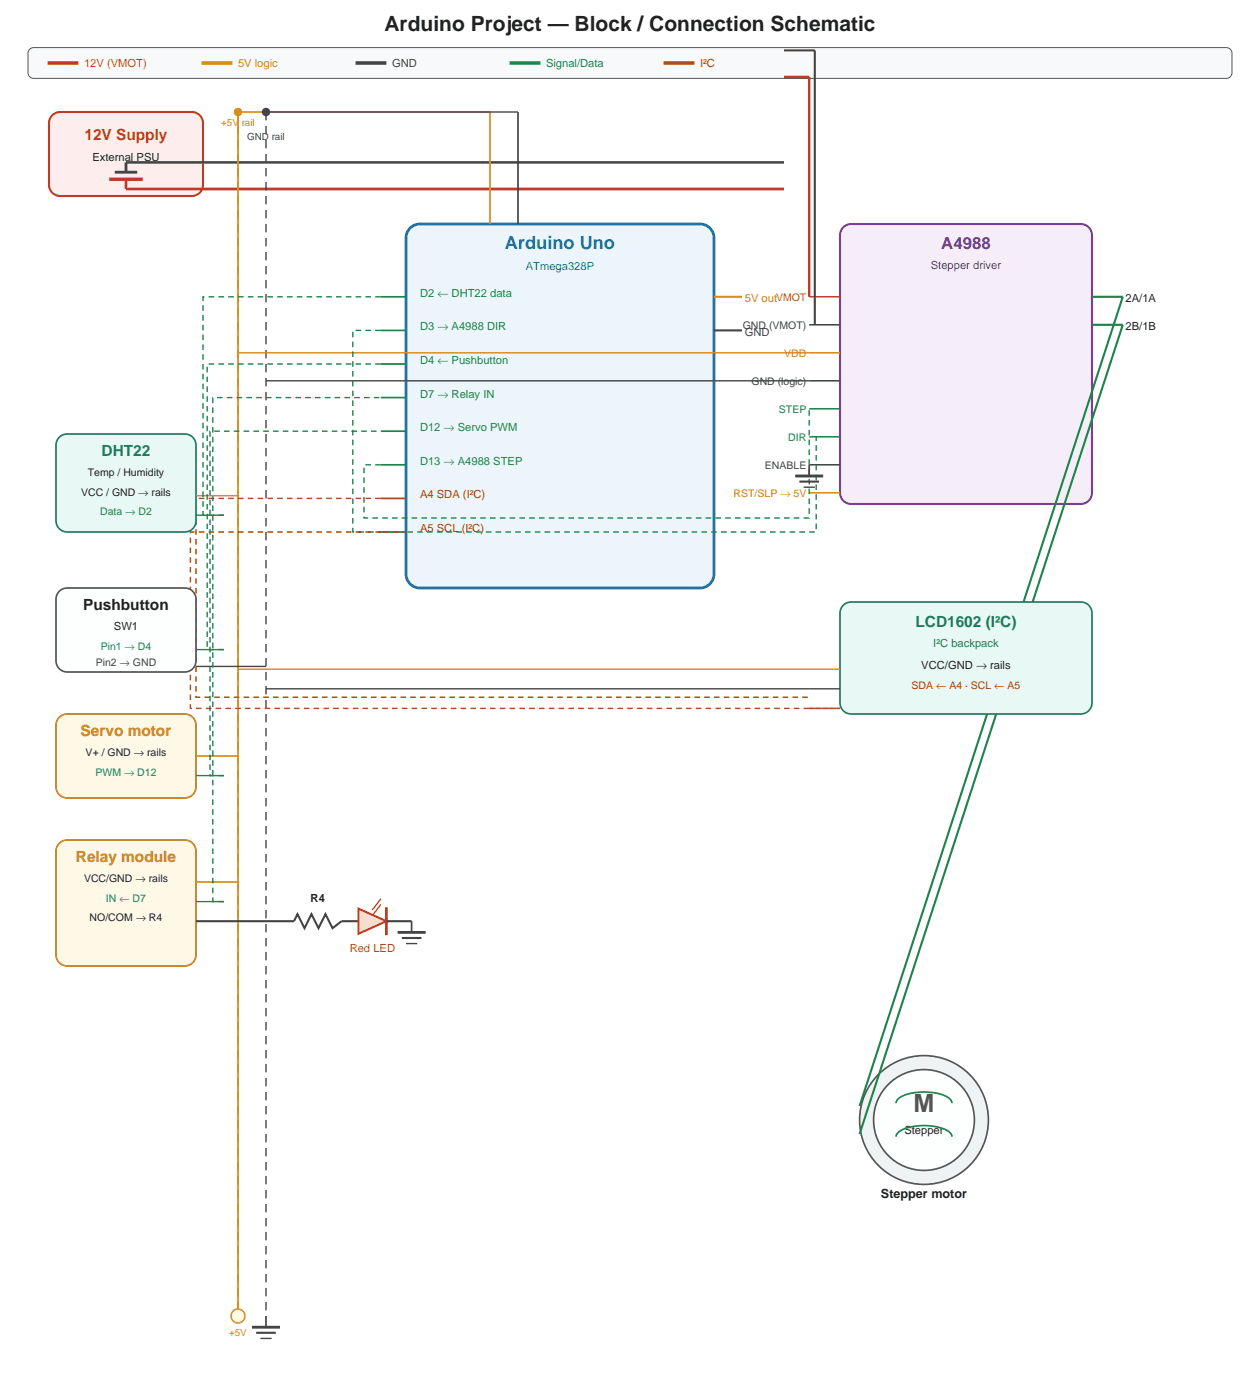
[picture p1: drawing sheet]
<svg xmlns="http://www.w3.org/2000/svg" width="317mm" height="353mm" viewBox="0 0 317 353" stroke-linecap="round" stroke-linejoin="round" font-family="sans-serif">
<path d="M7.6 12.3l.9-.3h300.5a1.41 1.41 0 0 1 1.4 1.4v4.9a1.41 1.41 0 0 1-1.4 1.5h-300.5a1.41 1.41 0 0 1-1.4-1.5v-4.9v-.4z" fill-rule="evenodd" fill="#f8f9fa" stroke="#555" stroke-width=".25"/>
<path d="M12 15.9h7.8" fill="none" stroke="#c0392b" stroke-width=".88" stroke-linecap="butt"/>
<path d="M50.8 15.9h7.8" fill="none" stroke="#d68910" stroke-width=".88" stroke-linecap="butt"/>
<path d="M89.6 15.9h7.8" fill="none" stroke="#444" stroke-width=".88" stroke-linecap="butt"/>
<path d="M128.4 15.9h7.8" fill="none" stroke="#1e8449" stroke-width=".88" stroke-linecap="butt"/>
<path d="M167.2 15.9h7.8" fill="none" stroke="#a04000" stroke-width=".88" stroke-linecap="butt"/>
<path d="M13 29.3a2.82 2.82 0 0 1 2.2-1.1h33.1a2.82 2.82 0 0 1 2.9 2.8v15.6a2.82 2.82 0 0 1-2.9 2.8h-33.1a2.82 2.82 0 0 1-2.9-2.8v-15.6l.1-.6z" fill-rule="evenodd" fill="#fdedec" stroke="#c0392b" stroke-width=".53"/>
<path d="M31.7 45.2v2.4h165.9" fill="none" stroke="#c0392b" stroke-width=".71" stroke-linecap="butt"/>
<path d="M27.5 45.2h8.5" fill="none" stroke="#c0392b" stroke-width=".88" stroke-linecap="butt"/>
<path d="M28.9 43.4h5.7M31.7 40.9v2.5" fill="none" stroke="#444" stroke-width=".71" stroke-linecap="butt"/>
<path d="M31.7 40.9h165.9" fill="none" stroke="#444" stroke-width=".63" stroke-linecap="butt"/>
<path d="M103.3 57.5a3.5 3.5 0 0 1 2.5-1.1h70.6a3.5 3.5 0 0 1 3.5 3.6v84.6a3.5 3.5 0 0 1-3.5 3.6h-70.6a3.5 3.5 0 0 1-3.5-3.6v-84.6a3.5 3.5 0 0 1 1-2.5z" fill-rule="evenodd" fill="#ebf5fb" stroke="#2471a3" stroke-width=".71" stroke-linecap="butt"/>
<path d="M96 74.8h6.3M96 83.3h6.3M96 91.7h6.3M96 100.2h6.3M96 108.7h6.3M96 117.1h6.3" fill="none" stroke="#1e8449" stroke-width=".42"/>
<path d="M96 125.6h6.3M96 134.1h6.3" fill="none" stroke="#a04000" stroke-width=".42"/>
<path d="M179.9 74.8h7.1" fill="none" stroke="#d68910" stroke-width=".53"/>
<path d="M179.9 83.3h7.1" fill="none" stroke="#444" stroke-width=".53"/>
<path d="M60 28.2v303.4M123.5 28.2v28.2" fill="none" stroke="#d68910" stroke-width=".42"/>
<path d="M130.5 28.2v28.2" fill="none" stroke="#444" stroke-width=".42"/>
<path d="M60 28.2v303.4" fill="none" stroke="#d68910" stroke-width=".35" stroke-dasharray="2.1 1.4" stroke-linecap="butt"/>
<path d="M67 28.2v303.4" fill="none" stroke="#444" stroke-width=".35" stroke-dasharray="2.1 1.4" stroke-linecap="butt"/>
<path d="M60 28.2h63.5" fill="none" stroke="#d68910" stroke-width=".35"/>
<circle cx="60" cy="28.2" r="1.06" fill="#d68910"/>
<path d="M67 28.2h63.5" fill="none" stroke="#444" stroke-width=".35"/>
<circle cx="67" cy="28.2" r="1.06" fill="#444"/>
<path d="M212.7 57.1l1.1-.6 .7-.1h57.8a2.82 2.82 0 0 1 2.9 2.9v64.9a2.82 2.82 0 0 1-2.9 2.8h-57.8a2.82 2.82 0 0 1-2.8-2.8v-64.9a2.82 2.82 0 0 1 1-2.2z" fill-rule="evenodd" fill="#f5eef8" stroke="#7d3c98" stroke-width=".53"/>
<path d="M203.9 74.8h7.8" fill="none" stroke="#c0392b" stroke-width=".39"/>
<path d="M203.9 81.8h7.8M203.9 96h7.8M203.9 117.1h7.8" fill="none" stroke="#444" stroke-width=".39"/>
<path d="M203.9 88.9h7.8M203.9 124.2h7.8" fill="none" stroke="#d68910" stroke-width=".39"/>
<path d="M203.9 103h7.8M203.9 110.1h7.8" fill="none" stroke="#1e8449" stroke-width=".39"/>
<path d="M275.2 74.8h7.7M275.2 81.8h7.7" fill="none" stroke="#1e8449" stroke-width=".53"/>
<path d="M197.6 19.4h6.3v55.4" fill="none" stroke="#c0392b" stroke-width=".63" stroke-linecap="butt"/>
<path d="M197.6 12.7h7.7v69.1M201.4 121.4h5" fill="none" stroke="#444" stroke-width=".53"/>
<path d="M60 88.9h143.9" fill="none" stroke="#d68910" stroke-width=".35"/>
<path d="M67 96h136.9M202.5 122.8h2.8" fill="none" stroke="#444" stroke-width=".35"/>
<path d="M96 83.3h-7.1v50.8h116.8v-24M96 117.1h-4.3v13.4h112.2v-27.5" fill="none" stroke="#1e8449" stroke-width=".35" stroke-dasharray="1.4 1.1" stroke-linecap="butt"/>
<path d="M203.9 117.1v2.8" fill="none" stroke="#444" stroke-width=".42"/>
<path d="M200.4 119.9h7" fill="none" stroke="#444" stroke-width=".71" stroke-linecap="butt"/>
<circle cx="232.8" cy="282.2" r="16.2" fill="#f0f3f4" stroke="#555" stroke-width=".42"/>
<circle cx="232.8" cy="282.2" r="12.7" fill="#fdfefe" stroke="#555" stroke-width=".42"/>
<path d="M225.8 278a2.36 2.36 0 0 1 1.6-1.8 14.4 14.4 0 0 1 11.5 .4l.9 .9 .1 .5M225.8 286.5a2.36 2.36 0 0 1 1.6-1.9 14.4 14.4 0 0 1 11.5 .4l.9 .9 .1 .6" fill="none" stroke="#1e8449" stroke-width=".42"/>
<path d="M282.9 74.8l-66.3 203.9M282.9 81.8l-66.3 204" fill="none" stroke="#1e8449" stroke-width=".53"/>
<path d="M212.7 152.3l1.1-.5 .7-.1h57.8a2.82 2.82 0 0 1 2.9 2.8v22.6a2.82 2.82 0 0 1-2.9 2.8h-57.8a2.82 2.82 0 0 1-2.8-2.8v-22.6a2.82 2.82 0 0 1 1-2.2z" fill-rule="evenodd" fill="#e8f8f5" stroke="#1a7a5e" stroke-width=".42"/>
<path d="M60 168.6h151.7" fill="none" stroke="#d68910" stroke-width=".35"/>
<path d="M67 173.6h144.7" fill="none" stroke="#444" stroke-width=".35"/>
<path d="M203.9 178.5h7.8" fill="none" stroke="#a04000" stroke-width=".35"/>
<path d="M203.9 178.5h7.8" fill="none" stroke="#a04000" stroke-width=".35" stroke-dasharray="1.1 .7" stroke-linecap="butt"/>
<path d="M96 125.6h-46.6v50.1h154.5M96 134.1h-48v44.4h155.9" fill="none" stroke="#a04000" stroke-width=".35" stroke-dasharray="1.4 1.1" stroke-linecap="butt"/>
<path d="M14.7 110.4a2.82 2.82 0 0 1 2.2-1h29.7a2.82 2.82 0 0 1 2.8 2.8v19a2.82 2.82 0 0 1-2.8 2.9h-29.7a2.82 2.82 0 0 1-2.8-2.9v-19l.1-.7z" fill-rule="evenodd" fill="#e8f8f5" stroke="#1a7a5e" stroke-width=".42"/>
<path d="M49.4 124.9h10.6" fill="none" stroke="#d68910" stroke-width=".35"/>
<path d="M49.4 129.8h7" fill="none" stroke="#1e8449" stroke-width=".35"/>
<path d="M56.4 129.8h-5.2v-55h44.8" fill="none" stroke="#1e8449" stroke-width=".35" stroke-dasharray="1.4 1.1" stroke-linecap="butt"/>
<path d="M14.7 149.2a2.82 2.82 0 0 1 2.2-1h29.7a2.82 2.82 0 0 1 2.8 2.8v15.5a2.82 2.82 0 0 1-2.8 2.8h-29.7a2.82 2.82 0 0 1-2.8-2.8v-15.5l.1-.7z" fill-rule="evenodd" fill="#fdfefe" stroke="#555" stroke-width=".42"/>
<path d="M49.4 163.7h7" fill="none" stroke="#1e8449" stroke-width=".35"/>
<path d="M49.4 167.9h17.6" fill="none" stroke="#444" stroke-width=".35"/>
<path d="M56.4 163.7h-4.2v-72h43.8" fill="none" stroke="#1e8449" stroke-width=".35" stroke-dasharray="1.4 1.1" stroke-linecap="butt"/>
<path d="M15.2 180.5l1.1-.5 .6-.1h29.7a2.82 2.82 0 0 1 2.8 2.8v15.6a2.82 2.82 0 0 1-2.8 2.8h-29.7a2.82 2.82 0 0 1-2.8-2.8v-15.6a2.82 2.82 0 0 1 1.1-2.2z" fill-rule="evenodd" fill="#fef9e7" stroke="#b7770d" stroke-width=".42"/>
<path d="M49.4 190.5h10.6" fill="none" stroke="#d68910" stroke-width=".35"/>
<path d="M49.4 195.4h7" fill="none" stroke="#1e8449" stroke-width=".35"/>
<path d="M56.4 195.4h-3.5v-86.7h43.1" fill="none" stroke="#1e8449" stroke-width=".35" stroke-dasharray="1.4 1.1" stroke-linecap="butt"/>
<path d="M15.2 212.3l1.1-.6h.6h29.7a2.82 2.82 0 0 1 2.8 2.8v26.1a2.82 2.82 0 0 1-2.8 2.8h-29.7a2.82 2.82 0 0 1-2.8-2.8v-26.1a2.82 2.82 0 0 1 1.1-2.2z" fill-rule="evenodd" fill="#fef9e7" stroke="#b7770d" stroke-width=".42"/>
<path d="M49.4 222.2h10.6" fill="none" stroke="#d68910" stroke-width=".35"/>
<path d="M49.4 227.2h7" fill="none" stroke="#1e8449" stroke-width=".35"/>
<path d="M56.4 227.2h-2.8v-127h42.4" fill="none" stroke="#1e8449" stroke-width=".35" stroke-dasharray="1.4 1.1" stroke-linecap="butt"/>
<path d="M49.4 232.1h24.7l.9-1.7 1.7 3.5 1.8-3.5 1.8 3.5 1.7-3.5 1.8 3.5 2.3-1.8h4.2" fill="none" stroke="#444" stroke-width=".53"/>
<path d="M90.3 229l7.1 3.1-7.1 3.2z" fill="#fadbd8" stroke="#c0392b" stroke-width=".53"/>
<path d="M97.4 228.6v7.1" fill="none" stroke="#c0392b" stroke-width=".71" stroke-linecap="butt"/>
<path d="M97.4 232.1h6.3M101.2 236.4h5M64.6 335.8h4.9" fill="none" stroke="#444" stroke-width=".53"/>
<path d="M96 226.5l-2.2 2.8M96 227.9l-2.2 2.8" fill="none" stroke="#c0392b" stroke-width=".35"/>
<path d="M103.7 232.1v2.8M67 331.6v2.8" fill="none" stroke="#444" stroke-width=".42"/>
<path d="M100.2 234.9h7M63.5 334.4h7.1" fill="none" stroke="#444" stroke-width=".71" stroke-linecap="butt"/>
<path d="M102.3 237.8h2.8M65.6 337.3h2.8" fill="none" stroke="#444" stroke-width=".35"/>
<circle cx="60" cy="331.6" r="1.76" fill="#fef9e7" stroke="#d68910" stroke-width=".35"/>
<text font-size="6.3" fill="#555" x="230.2" y="280.1">M</text>
<text font-size="5.3" fill="#222" x="96.9" y="7.8">Arduino Project — Block / Connection Schematic</text>
<text font-size="4.6" fill="#2471a3" x="127.2" y="62.8">Arduino Uno</text>
<text font-size="4.2" fill="#6c3483" x="237.2" y="62.8">A4988</text>
<text font-size="3.9" fill="#c0392b" x="21.3" y="35.3">12V Supply</text>
<g font-size="3.9" fill="#1a7a5e">
<text x="25.6" y="115">DHT22</text>
<text x="230.7" y="158">LCD1602 (I²C)</text>
</g>
<text font-size="3.9" fill="#222" x="21" y="153.8">Pushbutton</text>
<g font-size="3.9" fill="#b7770d">
<text x="20.3" y="185.6">Servo motor</text>
<text x="19.1" y="217.3">Relay module</text>
</g>
<text font-size="3.2" fill="#222" x="222" y="302">Stepper motor</text>
<g font-size="2.8" fill="#c0392b">
<text x="21.2" y="16.9">12V (VMOT)</text>
<text x="88.1" y="239.9">Red LED</text>
</g>
<g font-size="2.8" fill="#d68910">
<text x="60" y="16.9">5V logic</text>
<text x="187.7" y="76.2">5V outVMOT</text>
</g>
<g font-size="2.8" fill="#444">
<text x="98.8" y="16.9">GND</text>
<text x="187.7" y="84.7">GND</text>
</g>
<g font-size="2.8" fill="#1e8449">
<text x="137.6" y="16.9">Signal/Data</text>
<text x="105.8" y="74.8">D2 ← DHT22 data</text>
<text x="105.8" y="83.3">D3 → A4988 DIR</text>
<text x="105.8" y="91.7">D4 ← Pushbutton</text>
<text x="105.8" y="100.2">D7 → Relay IN</text>
<text x="105.8" y="108.7">D12 → Servo PWM</text>
<text x="105.8" y="117.1">D13 → A4988 STEP</text>
</g>
<g font-size="2.8" fill="#a04000">
<text x="176.4" y="16.9">I²C</text>
<text x="105.8" y="125.6">A4 SDA (I²C)</text>
<text x="105.8" y="134.1">A5 SCL (I²C)</text>
</g>
<g font-size="2.8" fill="#222">
<text x="23.3" y="40.6">External PSU</text>
<text x="283.6" y="76.2">2A/1A</text>
<text x="283.6" y="83.3">2B/1B</text>
<text x="28.7" y="158.8">SW1</text>
<text x="232.1" y="168.6">VCC/GND → rails</text>
<text x="78.3" y="227.2">R4</text>
<text x="227.9" y="285.8">Stepper</text>
</g>
<text font-size="2.8" fill="#2471a3" x="132.5" y="68.1">ATmega328P</text>
<text font-size="2.8" fill="#6c3483" x="234.6" y="67.7">Stepper driver</text>
<text font-size="2.8" fill="#1a7a5e" x="235.2" y="163">I²C backpack</text>
<g font-size="2.6" fill="#444">
<text x="187.2" y="82.9">GND (VMOT)</text>
<text x="189.4" y="97">GND (logic)</text>
<text x="192.8" y="118.2">ENABLE</text>
<text x="24.1" y="167.9">Pin2 → GND</text>
</g>
<g font-size="2.6" fill="#d68910">
<text x="197.6" y="90">VDD</text>
<text x="184.9" y="125.2">RST/SLP → 5V</text>
</g>
<g font-size="2.6" fill="#1e8449">
<text x="196.3" y="104.1">STEP</text>
<text x="198.6" y="111.1">DIR</text>
<text x="25.2" y="129.8">Data → D2</text>
<text x="25.4" y="163.7">Pin1 → D4</text>
<text x="24" y="195.4">PWM → D12</text>
<text x="26.7" y="227.2">IN ← D7</text>
</g>
<g font-size="2.6" fill="#222">
<text x="22.1" y="119.9">Temp / Humidity</text>
<text x="20.4" y="124.9">VCC / GND → rails</text>
<text x="21.6" y="190.5">V+ / GND → rails</text>
<text x="21.2" y="222.2">VCC/GND → rails</text>
<text x="22.6" y="232.1">NO/COM → R4</text>
</g>
<text font-size="2.6" fill="#a04000" x="229.7" y="173.6">SDA ← A4 · SCL ← A5</text>
<g font-size="2.5" fill="#d68910">
<text x="55.8" y="31.8">+5V rail</text>
<text x="57.7" y="336.6">+5V</text>
</g>
<text font-size="2.5" fill="#444" x="62.3" y="35.3">GND rail</text>
</svg>
